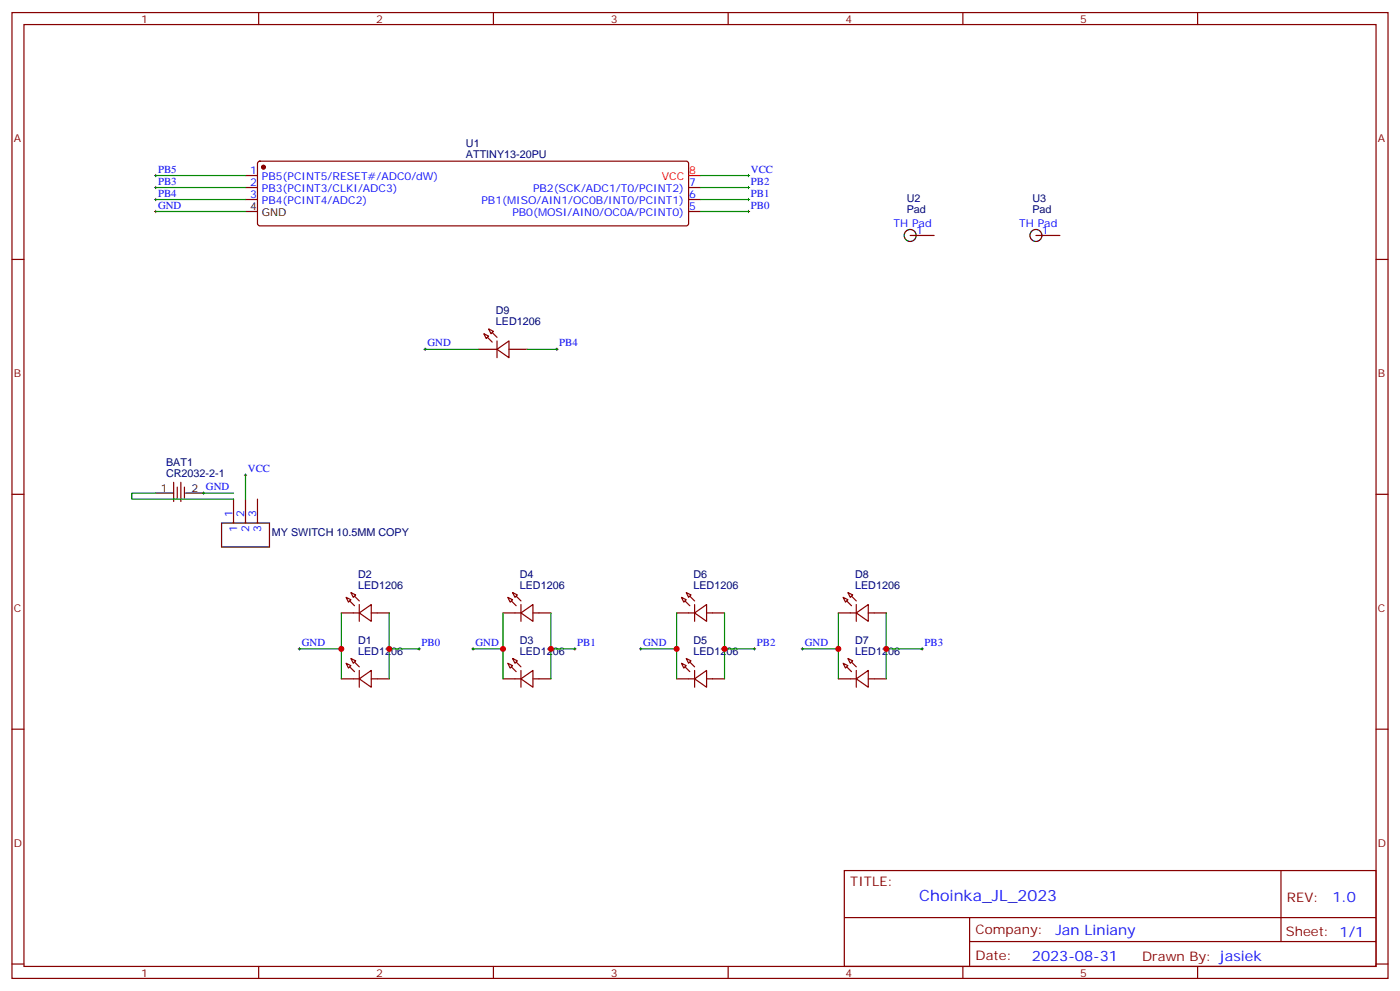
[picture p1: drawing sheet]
<svg xmlns="http://www.w3.org/2000/svg" width="412mm" height="292mm" viewBox="0 0 412 292" stroke-linecap="round" stroke-linejoin="round" font-family="sans-serif">
<g fill="none" stroke="#870000" stroke-width=".35">
<path d="M3.5 3.7h405.4v284.3h-405.4zM7.1 7.2h398.2v277.3h-398.2zM76.2 3.7v3.5M145.3 3.7v3.5M214.5 3.7v3.5M283.6 3.7v3.5M352.8 3.7v3.5M72.3 51.7h3.5M72.3 55.2h3.5M72.3 58.7h3.5M76.1 47.7l.5-.3h125.5l.5 .3 .2 .5v17.6l-.2 .5-.5 .2h-125.5l-.5-.2-.3-.5v-17.6zM202.8 55.2h3.6"/>
<path d="M202.8 58.7h3.6M3.5 76.4h3.6M202.8 62.3h3.6M268.1 69.3h7.1M305.2 69.3h7M405.3 76.4h3.6M142.5 98.2l1.4 .8-.7 .7zM143.9 96.8l1.4 .7-.7 .7zM141.1 102.8h5.3M146.4 102.8l3.5-2.4v4.9zM146.4 100.4v4.9M149.9 102.8h5.3"/>
<path d="M3.5 145.5h3.6M51.2 142v5.6M52.2 143.4v3.2M53.3 142v5.6M54.3 143.4v3.2M68.8 146.9v7.1M72.3 146.9v7.1M75.8 146.9v7.1M405.3 145.5h3.6M102 175.9l1.4 .7-.7 .7zM103.4 174.4l1.4 .8-.7 .7zM105.8 178v4.9"/>
<path d="M149.6 175.9l1.4 .7-.7 .7zM151 174.4l1.4 .8-.7 .7zM153.5 178v4.9M200.7 175.9l1.4 .7-.7 .7zM202.1 174.4l1.5 .8-.8 .7zM204.6 178v4.9M248.4 175.9l1.4 .7-.7 .7zM249.8 174.4l1.4 .8-.7 .7zM252.2 178v4.9M100.5 180.4h5.3M100.5 199.8h5.3M102 195.3l1.4 .7-.7 .7z"/>
<path d="M103.4 193.9l1.4 .7-.7 .7zM105.8 180.4l3.6-2.4v4.9zM105.8 199.8l3.6-2.4v4.9zM105.8 197.4v4.9M109.4 180.4h5.3M109.4 199.8h5.3M148.2 180.4h5.3M148.2 199.8h5.3M149.6 195.3l1.4 .7-.7 .7zM151 193.9l1.4 .7-.7 .7zM153.5 180.4l3.5-2.4v4.9zM153.5 199.8l3.5-2.4v4.9z"/>
<path d="M153.5 197.4v4.9M157 180.4h5.3M157 199.8h5.3M199.3 180.4h5.3M199.3 199.8h5.3M200.7 195.3l1.4 .7-.7 .7zM202.1 193.9l1.5 .7-.8 .7zM204.6 199.8l3.5-2.4v4.9zM204.6 180.4l3.5-2.4v4.9zM204.6 197.4v4.9M208.1 180.4h5.3M208.1 199.8h5.3"/>
<path d="M246.9 180.4h5.3M246.9 199.8h5.3M248.4 195.3l1.4 .7-.7 .7zM249.8 193.9l1.4 .7-.7 .7zM252.2 180.4l3.6-2.4v4.9zM252.2 199.8l3.6-2.4v4.9zM252.2 197.4v4.9M255.8 180.4h5.3M255.8 199.8h5.3M3.5 214.7h3.6M405.3 214.7h3.6M248.7 256.3h156.6v28.2h-156.6z"/>
<path d="M377.3 256.3v20.9M248.7 270.1h156.5M285.6 277.2h119.6M285.6 270.1v14.2M3.5 283.8h3.6M76.2 284.5v3.5M145.3 284.5v3.5M214.5 284.5v3.5M283.6 284.5v3.5M352.8 284.5v3.5M405.3 283.8h3.6"/>
</g>
<g fill="#870000" stroke="#870000" stroke-width=".35">
<path d="M104.4 175.5l1.4 1.4z"/>
<path d="M103 176.9l1.4 1.4z"/>
<path d="M104.4 194.9l1.4 1.4z"/>
<path d="M103 196.3l1.4 1.4z"/>
<path d="M152 175.5l1.5 1.4z"/>
<path d="M150.6 176.9l1.4 1.4z"/>
<path d="M152 194.9l1.5 1.4z"/>
<path d="M150.6 196.3l1.4 1.4z"/>
<path d="M203.2 194.9l1.4 1.4z"/>
<path d="M201.8 196.3l1.4 1.4z"/>
<path d="M203.2 175.5l1.4 1.4z"/>
<path d="M201.8 176.9l1.4 1.4z"/>
<path d="M250.8 175.5l1.4 1.4z"/>
<path d="M249.4 176.9l1.4 1.4z"/>
<path d="M250.8 194.9l1.4 1.4z"/>
<path d="M249.4 196.3l1.4 1.4z"/>
<path d="M145 97.9l1.4 1.4z"/>
<path d="M143.6 99.3l1.4 1.4z"/>
<circle cx="77.6" cy="49.2" r=".53"/>
</g>
<g fill="none" stroke="#000" stroke-width=".35">
<path d="M72.3 62.3h3.5M45.9 145.2h5.3M54.7 145.2h5.3M65.3 154h14.1v7h-14.1z"/>
<circle cx="268.1" cy="69.3" r="1.76"/>
<circle cx="305.2" cy="69.3" r="1.76"/>
</g>
<path d="M202.8 51.7h3.6" fill="none" stroke="#f00" stroke-width=".35"/>
<g fill="none" stroke="#008700" stroke-width=".35">
<path d="M45.9 51.7h26.4M45.9 55.2h26.4M45.9 58.7h26.4M206.4 51.7h14.1M206.4 55.2h14.1M206.4 58.7h14.1M45.9 62.3h26.4M206.4 62.3h14.1M125.2 102.8h15.9M155.2 102.8h8.8M72.3 139.9v7M45.9 145.2h-7.1v1.7h30"/>
<path d="M60 145.2h8.8M88.2 191h12.3M100.5 180.4v19.4M114.7 191h8.8M114.7 180.4v19.4M139.3 191h8.9M148.2 180.4v19.4M162.3 191h7M162.3 180.4v19.4M188.7 191h10.6M199.3 180.4v19.4M213.4 191h8.8"/>
<path d="M213.4 180.4v19.4M236.4 191h10.5M246.9 180.4v19.4M261.1 191h10.5M261.1 180.4v19.4"/>
</g>
<g fill="none" stroke="#000" stroke-width=".29">
<path d="M45.5 58.7h.7M45.5 55.2h.7M45.5 51.7h.7M45.9 51.3v.7M45.9 54.9v.7M45.9 58.4v.7M220.1 58.7h.7M220.1 55.2h.7M220.1 51.7h.7M220.5 51.3v.7M220.5 54.9v.7M220.5 58.4v.7"/>
<path d="M45.5 62.3h.7M45.9 61.9v.7M220.1 62.3h.7M220.5 61.9v.7M124.9 102.8h.7M125.2 102.5v.7M163.7 102.8h.7M164 102.5v.7M72 139.9h.7M72.3 139.5v.7M59.6 145.2h.7M60 144.8v.7"/>
<path d="M87.8 191h.7M88.2 190.7v.7M123.1 191h.7M123.5 190.7v.7M139 191h.7M139.3 190.7v.7M169 191h.7M169.3 190.7v.7M188.4 191h.7M188.7 190.7v.7M221.9 191h.7M222.2 190.7v.7"/>
<path d="M236 191h.7M236.4 190.7v.7M271.3 191h.7M271.6 190.7v.7"/>
</g>
<g fill="#c00">
<circle cx="100.5" cy="191" r=".88"/>
<circle cx="148.2" cy="191" r=".88"/>
<circle cx="199.3" cy="191" r=".88"/>
<circle cx="246.9" cy="191" r=".88"/>
<circle cx="114.7" cy="191" r=".88"/>
<circle cx="162.3" cy="191" r=".88"/>
<circle cx="213.4" cy="191" r=".88"/>
<circle cx="261.1" cy="191" r=".88"/>
</g>
<text font-size="4.6" fill="#00f" x="270.8" y="265.3">Choinka_JL_2023</text>
<g font-size="4.2" fill="#00f">
<text x="392.5" y="265.6">1.0</text>
<text x="310.9" y="275.1">Jan Liniany</text>
<text x="304" y="282.9">2023-08-31</text>
</g>
<g font-size="3.9" fill="#800">
<text x="250.5" y="260.9">TITLE:</text>
<text x="379.1" y="265.6">REV:</text>
<text x="287.4" y="275.1">Company:</text>
<text x="378.7" y="275.7">Sheet: 1/1</text>
<text x="287.4" y="282.8">Date:</text>
<text x="336.4" y="282.8">Drawn By: jasiek</text>
</g>
<g font-size="3.2" fill="#800">
<text x="41.6" y="6.7">1</text>
<text x="110.8" y="6.7">2</text>
<text x="179.9" y="6.7">3</text>
<text x="249.1" y="6.7">4</text>
<text x="318.2" y="6.7">5</text>
<text x="4.1" y="41.8">A</text>
<text x="405.9" y="41.8">A</text>
<text x="4.1" y="110.9">B</text>
<text x="405.9" y="110.9">B</text>
<text x="4.1" y="180.1">C</text>
<text x="405.9" y="180.1">C</text>
<text x="4.1" y="249.2">D</text>
<text x="405.9" y="249.2">D</text>
<text x="41.6" y="287.5">1</text>
<text x="110.8" y="287.5">2</text>
<text x="179.9" y="287.5">3</text>
<text x="249.1" y="287.5">4</text>
<text x="318.2" y="287.5">5</text>
</g>
<g font-size="3.2" fill="#000080">
<text x="137.2" y="46.4">ATTINY13-20PU</text>
<text x="137.2" y="43.2">U1</text>
<text x="267.1" y="59.4">U2</text>
<text x="304.1" y="59.4">U3</text>
<text x="267.1" y="62.6">Pad</text>
<text x="304.1" y="62.6">Pad</text>
<text x="146.1" y="95.8">LED1206</text>
<text x="146.1" y="92.6">D9</text>
<text x="48.9" y="137.2">BAT1</text>
<text x="48.9" y="140.4">CR2032-2-1</text>
<text x="80.1" y="157.9">MY SWITCH 10.5MM COPY</text>
<text x="105.5" y="173.4">LED1206</text>
<text x="105.5" y="170.2">D2</text>
<text x="153.1" y="173.4">LED1206</text>
<text x="153.1" y="170.2">D4</text>
<text x="204.3" y="173.4">LED1206</text>
<text x="204.3" y="170.2">D6</text>
<text x="251.9" y="173.4">LED1206</text>
<text x="251.9" y="170.2">D8</text>
<text x="105.5" y="189.6">D1</text>
<text x="153.1" y="189.6">D3</text>
<text x="204.3" y="189.6">D5</text>
<text x="251.9" y="189.6">D7</text>
<text x="105.5" y="192.8">LED1206</text>
<text x="153.1" y="192.8">LED1206</text>
<text x="204.3" y="192.8">LED1206</text>
<text x="251.9" y="192.8">LED1206</text>
</g>
<g font-size="3.2" fill="#00f">
<text x="46.6" y="50.8">PB5</text>
<text x="73.7" y="51.3">1</text>
<text x="77.2" y="53.1">PB5(PCINT5/RESET#/ADC0/dW)</text>
<text x="221.2" y="50.8">VCC</text>
<text x="46.6" y="57.9">PB4</text>
<text x="46.6" y="54.3">PB3</text>
<text x="73.7" y="54.9">2</text>
<text x="73.7" y="58.4">3</text>
<text x="77.2" y="56.6">PB3(PCINT3/CLKI/ADC3)</text>
<text x="157" y="56.6">PB2(SCK/ADC1/T0/PCINT2)</text>
<text x="203" y="58.4">6</text>
<text x="203" y="54.9">7</text>
<text x="221.2" y="54.3">PB2</text>
<text x="221.2" y="57.9">PB1</text>
<text x="46.6" y="61.4">GND</text>
<text x="77.2" y="60.1">PB4(PCINT4/ADC2)</text>
<text x="141.8" y="60.1">PB1(MISO/AIN1/OC0B/INT0/PCINT1)</text>
<text x="151" y="63.7">PB0(MOSI/AIN0/OC0A/PCINT0)</text>
<text x="203" y="61.9">5</text>
<text x="221.2" y="61.4">PB0</text>
<text x="263.2" y="66.9">TH Pad</text>
<text x="269.9" y="69">1</text>
<text x="300.2" y="66.9">TH Pad</text>
<text x="306.9" y="69">1</text>
<text x="125.9" y="102">GND</text>
<text x="164.7" y="102">PB4</text>
<text x="73" y="139">VCC</text>
<text x="68.4" y="152.2" transform="rotate(-90 68.4 152.2)">1</text>
<text x="72" y="152.2" transform="rotate(-90 72 152.2)">2</text>
<text x="75.5" y="152.2" transform="rotate(-90 75.5 152.2)">3</text>
<text x="69.8" y="156.7" transform="rotate(-90 69.8 156.7)">1</text>
<text x="73.4" y="156.7" transform="rotate(-90 73.4 156.7)">2</text>
<text x="76.9" y="156.7" transform="rotate(-90 76.9 156.7)">3</text>
<text x="88.9" y="190.1">GND</text>
<text x="124.2" y="190.1">PB0</text>
<text x="140.1" y="190.1">GND</text>
<text x="170" y="190.1">PB1</text>
<text x="189.4" y="190.1">GND</text>
<text x="223" y="190.1">PB2</text>
<text x="237.1" y="190.1">GND</text>
<text x="272.3" y="190.1">PB3</text>
</g>
<g font-size="3.2" fill="#f00">
<text x="194.9" y="53.1">VCC</text>
<text x="203" y="51.3">8</text>
</g>
<g font-size="3.2">
<text x="73.7" y="61.9">4</text>
<text x="77.2" y="63.7">GND</text>
<text x="47.4" y="144.8">1</text>
<text x="56.4" y="144.8">2 GND</text>
</g>
</svg>
